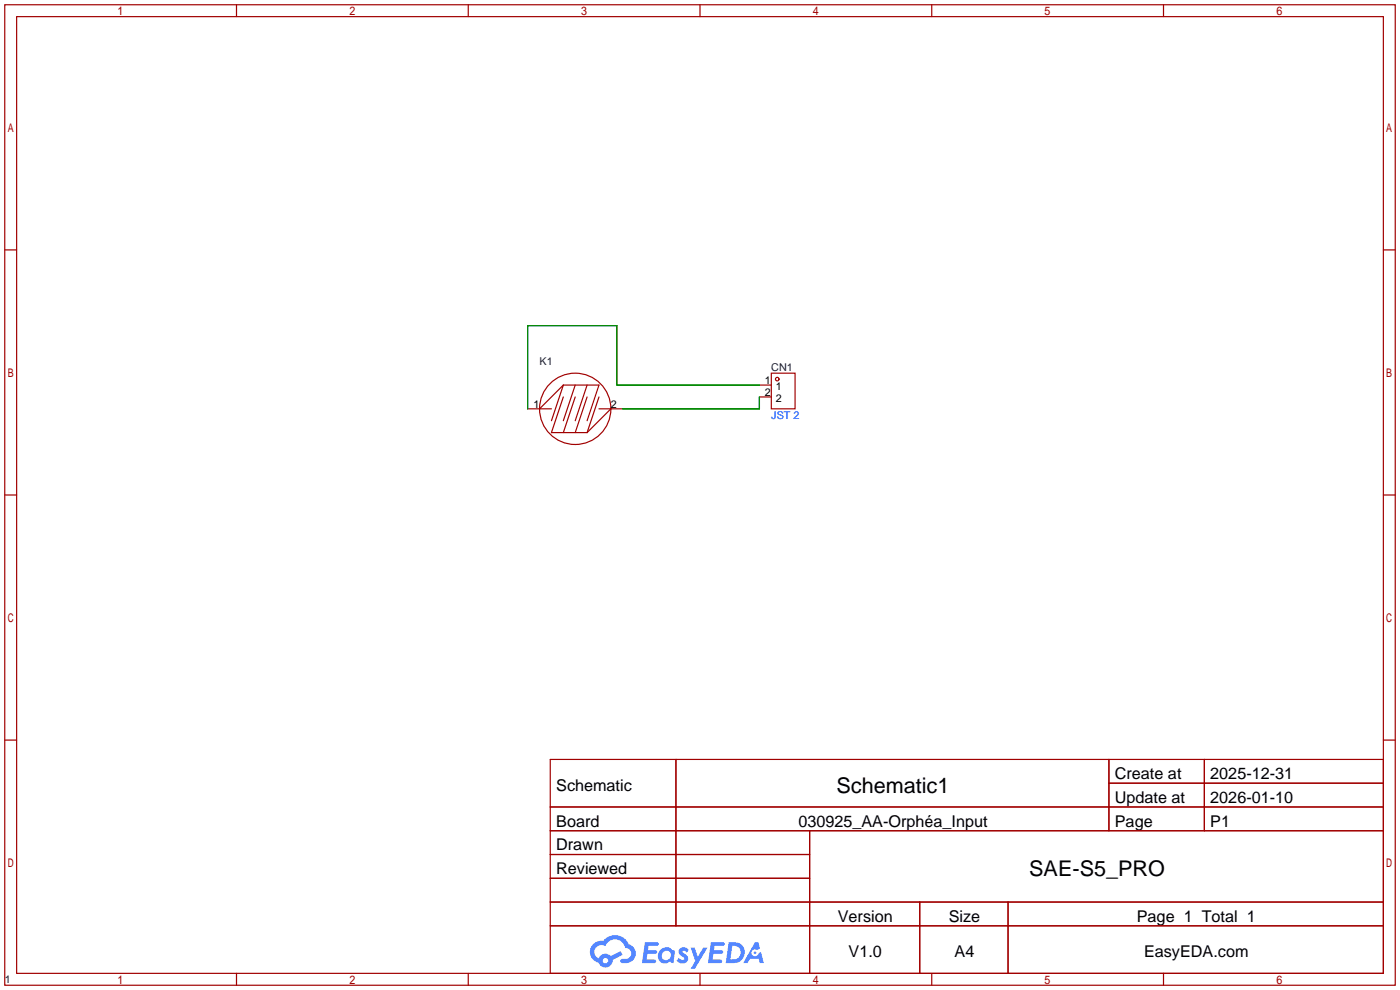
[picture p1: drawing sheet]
<svg xmlns="http://www.w3.org/2000/svg" width="299mm" height="212mm" viewBox="0 0 299 212" stroke-linecap="round" stroke-linejoin="round" font-family="sans-serif">
<g fill="none" stroke="#a10000" stroke-width=".25">
<path d="M1 1h297.2v209.6h-297.2zM3.6 3.6h292.1v204.4h-292.1zM50.5 1v2.6M100.1 1v2.6M149.6 1v2.6M199.1 1v2.6M248.7 1v2.6M1 53.4h2.6M295.7 53.4h2.5M1 105.8h2.6M295.7 105.8h2.5M1 158.2h2.6"/>
<path d="M295.7 158.2h2.5M117.6 162.3h178.1v45.7h-178.1zM117.6 172.5h178.1M117.6 177.5h178.1M144.5 162.3v35.6M173 177.5v30.5M237 162.3v15.2M237 167.4h58.7M257.4 162.3v15.2M117.6 182.6h55.4M117.6 192.8h178.1M117.6 187.7h55.4"/>
<path d="M117.6 197.9h178.1M196.6 192.8v15.2M215.4 192.8v15.2M50.5 208v2.6M100.1 208v2.6M149.6 208v2.6M199.1 208v2.6M248.7 208v2.6"/>
</g>
<g fill="#5487ff">
<path d="M145.3 202.7a1.3 1.3 0 0 1 1.9 .3l-.4 .6a.54 .54 0 0 0-.9-.2l.1 .2a1.34 1.34 0 0 1 .9 1.8 1.47 1.47 0 0 1-2.3-.1l.5-.6 .8 .5a.31 .31 0 0 0 .4-.3 .31 .31 0 0 0-.3-.4 1.12 1.12 0 0 1-.7-1.8z"/>
<path d="M147.6 202.5h.9l.6 2 1.2-2h.9l-2.7 4.6h-.9l1-1.7z"/>
<path d="M137.8 201.4h1.7a1.31 1.31 0 0 1 1.2 .2 .4 .4 0 0 1-.3 .5l-1.8 .1-.1 .9h1.6a.4 .4 0 0 1 .4 .4 .4 .4 0 0 1-.5 .4h-1.6l-.2 1.2h1.4a.46 .46 0 0 1 .5 0 .46 .46 0 0 1 .1 .5l-.4 .2h-2.6z"/>
<path d="M151.9 201.4h1.7a1.32 1.32 0 0 1 1.2 .2 .39 .39 0 0 1-.3 .5l-1.8 .1-.1 .9h1.6a.4 .4 0 0 1 .4 .4 .4 .4 0 0 1-.4 .4h-1.7l-.2 1.2h1.4a.46 .46 0 0 1 .5 0 .46 .46 0 0 1 .1 .5l-.4 .2h-2.6z"/>
<path d="M161.3 201.4h.8l.3 1.3-.6 .4a.75 .75 0 0 0-1.1 .3 .75 .75 0 0 0 .5 1 .75 .75 0 0 0 .9-.7l.5-.2 .6 2.3h-.8l-.3-.9h-1.8l-.5 .9h-1z"/>
<path d="M155.7 201.4l-.6 4.4h1.5a2.27 2.27 0 0 0 2.6-2.2 2.27 2.27 0 0 0-2.7-2.2zM156.5 202.1a1.5 1.5 0 0 1 1.8 1.6 1.5 1.5 0 0 1-1.9 1.4h-.3z"/>
<path d="M141.2 203a1.6 1.6 0 0 0-.3 2.3 1.6 1.6 0 0 0 2.3 .2l.7 .3 .3-2.4-.1-.3-.5-.1a1.58 1.58 0 0 0-2.4 0zM141.8 203.5a.98 .98 0 0 1 1.6 .4 .98 .98 0 0 1-1.1 1.3 .94 .94 0 0 1-.9-.7 .94 .94 0 0 1 .4-1z"/>
<path d="M126.8 201.8a2.37 2.37 0 0 0 1.1 4 1.54 1.54 0 0 0 1.8 1 1.54 1.54 0 0 0 1.2-1.6l2.2-1.1-.5-.8-2 1a1.57 1.57 0 0 0-2.7 .5 1.5 1.5 0 0 1-.7-2.1 1.5 1.5 0 0 1 2.2-.5 2.23 2.23 0 0 1 2.3-1.4 2.23 2.23 0 0 1 2 1.8 1.16 1.16 0 0 1 1.2 1.1 1.16 1.16 0 0 1-1.1 1.2h-.7a.47 .47 0 0 0-.5 .4 .47 .47 0 0 0 .4 .5 2.17 2.17 0 0 0 2.5-.9 2.17 2.17 0 0 0-.3-2.7l-.8-.4a3.2 3.2 0 0 0-5.5-.7l-1.1 .1zM128.8 205.3a.6 .6 0 0 1 1.2 0 .6 .6 0 0 1-1.2 0z"/>
<circle cx="161.4" cy="203.6" r=".28"/>
</g>
<g fill="none" stroke="#a10000" stroke-width=".25">
<path d="M164.8 79.8h5.1v7.6h-5.1zM112.8 87.4h5.1M120.4 82.3h7.6l-2.5 7.6M120.4 82.3l-5.1 5.1M120.4 84.8l-2.5 7.7h7.6M120.4 82.3l-2.5 7.6M122.9 82.3l-2.5 7.6M122.9 84.8l-2.5 7.7M125.5 82.3l-2.6 7.6M125.5 84.8l-2.6 7.7M128 87.4h5.1M128 84.8l-2.5 7.7"/>
<path d="M130.6 87.4l-5.1 5.1M162.3 82.3h2.5M162.3 84.8h2.5"/>
<circle cx="122.9" cy="87.4" r="7.6"/>
<circle cx="166.1" cy="81" r=".38"/>
</g>
<path d="M162.3 84.8v2.6h-29.2M162.3 82.3h-30.5v-12.7h-19v17.8" fill="none" stroke="#008700" stroke-width=".25"/>
<g font-size="4.6">
<text x="178.8" y="169.4">Schematic1</text>
<text x="220" y="187.2">SAE-S5_PRO</text>
</g>
<g font-size="3.5">
<text x="238.3" y="166.5">Create at</text>
<text x="258.7" y="166.5">2025-12-31</text>
<text x="118.9" y="169.1">Schematic</text>
<text x="238.3" y="171.6">Update at</text>
<text x="258.7" y="171.6">2026-01-10</text>
<text x="118.9" y="176.7">Board</text>
<text x="170.6" y="176.7">030925_AA-Orphéa_Input</text>
<text x="238.3" y="176.7">Page</text>
<text x="258.7" y="176.7">P1</text>
<text x="118.9" y="181.8">Drawn</text>
<text x="118.9" y="186.8">Reviewed</text>
<text x="179.1" y="197">Version</text>
<text x="202.8" y="197">Size</text>
<text x="243" y="197">Page 1 Total 1</text>
<text x="181.4" y="204.6">V1.0</text>
<text x="204" y="204.6">A4</text>
<text x="244.5" y="204.6">EasyEDA.com</text>
</g>
<g font-size="2.3" fill="#000080">
<text x="115.3" y="78">K1</text>
<text x="164.8" y="79.3">CN1</text>
<text x="1" y="210.1">1</text>
</g>
<g font-size="2.3">
<text x="163.4" y="82.1">1</text>
<text x="165.8" y="83.3">1</text>
<text x="114" y="87.1">1</text>
<text x="130.6" y="87.1">2</text>
<text x="163.4" y="84.6">2</text>
<text x="165.8" y="85.9">2</text>
</g>
<text font-size="2.3" fill="#00f" x="164.8" y="89.5">JST 2</text>
</svg>
